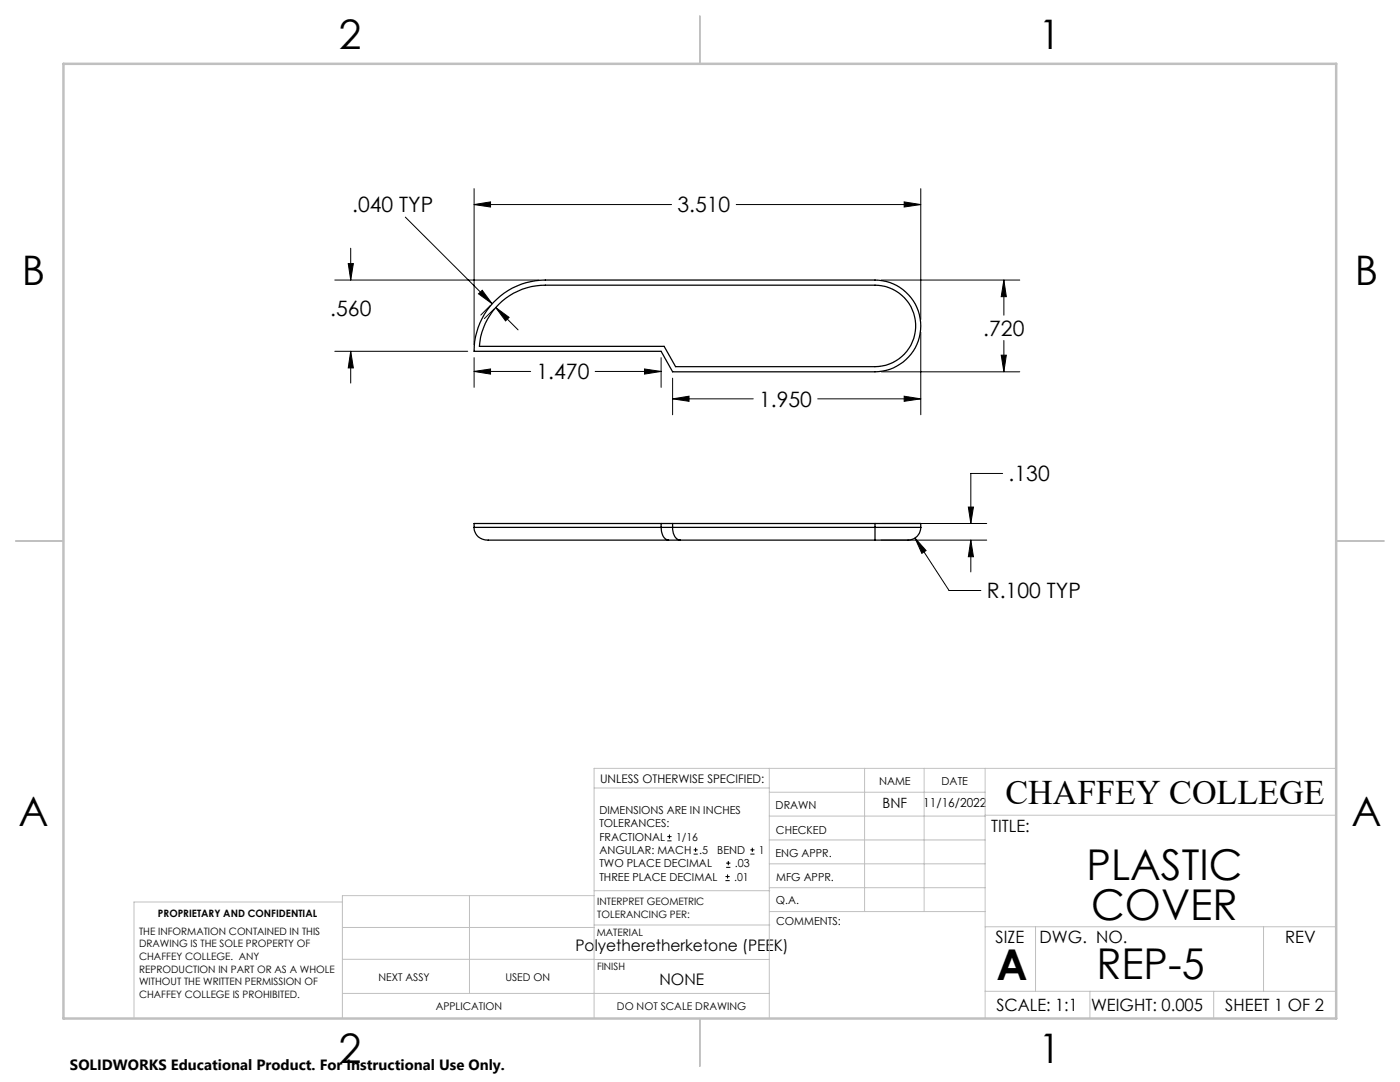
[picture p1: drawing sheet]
<svg xmlns="http://www.w3.org/2000/svg" width="279mm" height="216mm" viewBox="0 0 279 216" stroke-linecap="round" stroke-linejoin="round" font-family="sans-serif">
<path d="M98.4 60.4a14.4 14.4 0 0 1 10.4-4.5h65.8a9.2 9.2 0 0 1 9.2 9.1 9.2 9.2 0 0 1-9.2 9.2h-40.4l-2.3-4.1h-37.3a14.2 14.2 0 0 1 3.8-9.7zM99.5 60.7a13.4 13.4 0 0 1 9.3-3.8h65.8a8.1 8.1 0 0 1 8.1 8.1 8.1 8.1 0 0 1-8.1 8.2h-39.8l-2.3-4.1h-36.8a13 13 0 0 1 3.8-8.4zM94.6 105.2a2.55 2.55 0 0 0 2.8 2.6h77.2M94.6 105.2h80M131.9 104.5a3.4 3.4 0 0 0 1.1 3.1l.4 .2M134.2 104.5a3.2 3.2 0 0 0 1.1 3.1l.4 .2M174.6 105.2v2.6M174.6 104.5h9.2v.7M174.6 105.2h9.2M174.6 104.5v.7M174.6 104.5h-80v.7M183.8 105.2a2.94 2.94 0 0 1-3.7 2.6h-5.5" fill="none" stroke="#000" stroke-width=".25"/>
<g fill="none" stroke="#000" stroke-width=".2">
<path d="M94.6 37.6v31.2M183.8 37.6v26.1M66.8 55.9h40.8M69.5 52.6h1l-.5 3.3zM70 49.5v6.4M80.9 43.3l17.3 17.3M94.6 40.8h39.4M94.6 40.8l3.3-.5v1zM95.5 58.6l.7-.7 2 2.7zM146.9 40.8h36.9M175.9 55.9h27.6M180.4 40.3l3.4 .5-3.4 .5z"/>
<path d="M200.3 55.9l.5 3.3h-1zM200.3 55.9v7M66.8 70.1h26.5M70 70.1l.5 3.3h-1zM70 70.1v6.3M94.6 71.4v5.9M94.6 74.1h11.3M94.6 74.1l3.3-.5v1zM97.9 61l-1.9 1.9M98.6 61.7l-1.9 1.9M98.9 61.3l2.7 2-.7 .7zM98.9 61.3l4.5 4.5"/>
<path d="M118.8 74.1h13.1M128.6 73.6l3.3 .5-3.3 .5zM131.9 71.4v5.9M134.2 75.5v7.3M134.2 79.6h16.1M134.2 79.6l3.3-.5v1zM163.2 79.6h20.6M175.9 74.2h27.6M180.4 79.1l3.4 .5-3.4 .5zM183.8 66.3v16.5M199.8 70.9h1l-.5 3.3zM200.3 67.9v6.3"/>
<path d="M200.1 94.5h-6.4v10M175.9 107.8h21M175.9 104.5h21M182.6 107.4l6.8 10.4h6.4M182.6 107.4l2.2 2.5-.8 .5zM193.3 101.2h1l-.6 3.3zM193.7 107.8l.6 3.3h-1zM193.7 107.8v6.3M133.2 167.8h.8M133.2 166.9h.8M133.6 166.5v.9M138.4 170.4h.8"/>
<path d="M138.4 169.6h.8M138.8 169.2v.8M144.8 175.7h.8M144.8 174.9h.8M144.9 173.1h.9M144.9 172.2h.9M145.2 174.5v.8M145.3 171.8v.8M149.8 170.4h.8M149.8 169.6h.8M150.1 169.2v.8"/>
</g>
<g fill="none" stroke="#c0c0c0" stroke-width=".2">
<path d="M118.6 157.2h34.9M153.5 153.3v49.9M153.5 158.1h43.1M172.5 153.3v28.6M184.4 153.3v28.6M196.6 153.3v49.9M266.7 153.3h-148.1v49.9M68.3 180h-41.6v23.2M93.7 178.7v19.5M118.6 178.7h-50.3v24.5M118.6 177.7h35M153.5 167.6h43.1"/>
<path d="M153.5 162.8h43.1M153.5 172.4h43.1M153.5 177.1h43.1M196.6 162.7h70.1M68.3 198.2h85.2M68.3 191.4l85.2 .1M68.3 185.1h50.3M118.6 184.6h35M153.6 181.9h43M196.6 197.8h70.1M196.6 184.9h70.1M206.7 184.9v12.9"/>
<path d="M217.5 197.8v5.4M242.2 197.8v5.4M252.2 184.9v12.9"/>
</g>
<path d="M139.7 3.2v9.5M3.1 107.9h9.6M266.7 107.9h9.5M139.7 203.2v9.6" fill="none" stroke="#c0c0c0" stroke-width=".25"/>
<path d="M12.7 12.7h254v190.5h-254z" fill="none" stroke="#c0c0c0" stroke-width=".5"/>
<path d="M69.5 52.6h1l-.5 3.3zM70 70.1l.5 3.3h-1zM200.3 55.9l.5 3.3h-1zM199.8 70.9h1l-.5 3.3zM134.2 79.6l3.3-.5v1zM180.4 79.1l3.4 .5-3.4 .5zM94.6 40.8l3.3-.5v1zM180.4 40.3l3.4 .5-3.4 .5zM94.6 74.1l3.3-.5v1zM128.6 73.6l3.3 .5-3.3 .5zM95.5 58.6l.7-.7 2 2.7zM98.9 61.3l2.7 2-.7 .7zM193.7 107.8l.6 3.3h-1zM193.3 101.2h1l-.6 3.3zM182.6 107.4l1.4 3 .8-.5z" fill="#000"/>
<g font-size="8.5">
<text x="216.8" y="175.5">PLASTIC</text>
<text x="217.7" y="183.7">COVER</text>
<text x="198.9" y="195.5">A</text>
<text x="218.8" y="195.4">REP-5</text>
</g>
<g font-size="8.1">
<text x="67.6" y="9.7">2</text>
<text x="207.3" y="9.7">1</text>
<text x="4.4" y="57">B</text>
<text x="270.4" y="57">B</text>
<text x="3.7" y="164.9">A</text>
<text x="269.7" y="164.9">A</text>
<text x="67.6" y="212.2">2</text>
<text x="207.3" y="212.2">1</text>
</g>
<text font-size="6.9" x="200.6" y="160.4">CHAFFEY COLLEGE</text>
<g font-size="4.2">
<text x="70.3" y="42.4">.040 TYP</text>
<text x="135.2" y="42.4">3.510</text>
<text x="65.9" y="63">.560</text>
<text x="196.2" y="67">.720</text>
<text x="107.1" y="75.7">1.470</text>
<text x="151.5" y="81.2">1.950</text>
<text x="201.3" y="96.1">.130</text>
<text x="196.9" y="119.4">R.100 TYP</text>
</g>
<g font-size="3.4">
<text x="197.8" y="166">TITLE:</text>
<text x="198.7" y="188.1">SIZE</text>
<text x="207.5" y="188.1">DWG. NO.</text>
<text x="256.5" y="188.2">REV</text>
<text x="198.8" y="201.7">SCALE: 1:1</text>
<text x="217.7" y="201.8">WEIGHT: 0.005</text>
<text x="244.5" y="201.7">SHEET 1 OF 2</text>
</g>
<g font-size="3.2">
<text x="114.8" y="189.8">Polyetheretherketone (PEEK)</text>
<text x="131.6" y="196.6">NONE</text>
</g>
<text font-size="3" x="14" y="213.5">SOLIDWORKS Educational Product. For Instructional Use Only.</text>
<text font-size="2.8" x="176.1" y="161.2">BNF</text>
<text font-size="2.5" x="184.3" y="161">11/16/2022</text>
<text font-size="2.4" x="119.8" y="156.2">UNLESS OTHERWISE SPECIFIED:</text>
<g font-size="2.2">
<text x="154.8" y="161.4">DRAWN</text>
<text x="175.4" y="156.6">NAME</text>
<text x="187.9" y="156.7">DATE</text>
<text x="119.6" y="162.4">DIMENSIONS ARE IN INCHES</text>
<text x="119.6" y="165.1">TOLERANCES:</text>
<text x="119.6" y="167.8">FRACTIONAL</text>
<text x="134.9" y="167.8">1/16</text>
<text x="154.9" y="166.3">CHECKED</text>
<text x="119.6" y="170.4">ANGULAR: MACH</text>
<text x="119.6" y="173.1">TWO PLACE DECIMAL</text>
<text x="139.6" y="170.4">.5</text>
<text x="143.1" y="170.4">BEND</text>
<text x="146.7" y="173.1">.03</text>
<text x="151.5" y="170.4">1</text>
<text x="154.8" y="171">ENG APPR.</text>
<text x="119.6" y="175.7">THREE PLACE DECIMAL</text>
<text x="146.5" y="175.7">.01</text>
<text x="154.9" y="175.7">MFG APPR.</text>
<text x="154.9" y="180.4">Q.A.</text>
<text x="154.9" y="184.6">COMMENTS:</text>
</g>
<g font-size="2.1">
<text x="75.5" y="195.7">NEXT ASSY</text>
<text x="100.9" y="195.7">USED ON</text>
<text x="86.9" y="201.5">APPLICATION</text>
<text x="123.1" y="201.6">DO NOT SCALE DRAWING</text>
</g>
<g font-size="2">
<text x="31.5" y="182.9">PROPRIETARY AND CONFIDENTIAL</text>
<text x="119.2" y="180.6">INTERPRET GEOMETRIC</text>
<text x="119.2" y="183.1">TOLERANCING PER:</text>
<text x="27.8" y="186.5">THE INFORMATION CONTAINED IN THIS</text>
<text x="27.8" y="189">DRAWING IS THE SOLE PROPERTY OF</text>
<text x="27.8" y="191.6">CHAFFEY COLLEGE. ANY</text>
<text x="119.1" y="186.7">MATERIAL</text>
<text x="27.8" y="194.1">REPRODUCTION IN PART OR AS A WHOLE</text>
<text x="27.8" y="196.6">WITHOUT THE WRITTEN PERMISSION OF</text>
<text x="119.1" y="193.5">FINISH</text>
<text x="27.8" y="199.1">CHAFFEY COLLEGE IS PROHIBITED.</text>
</g>
</svg>
